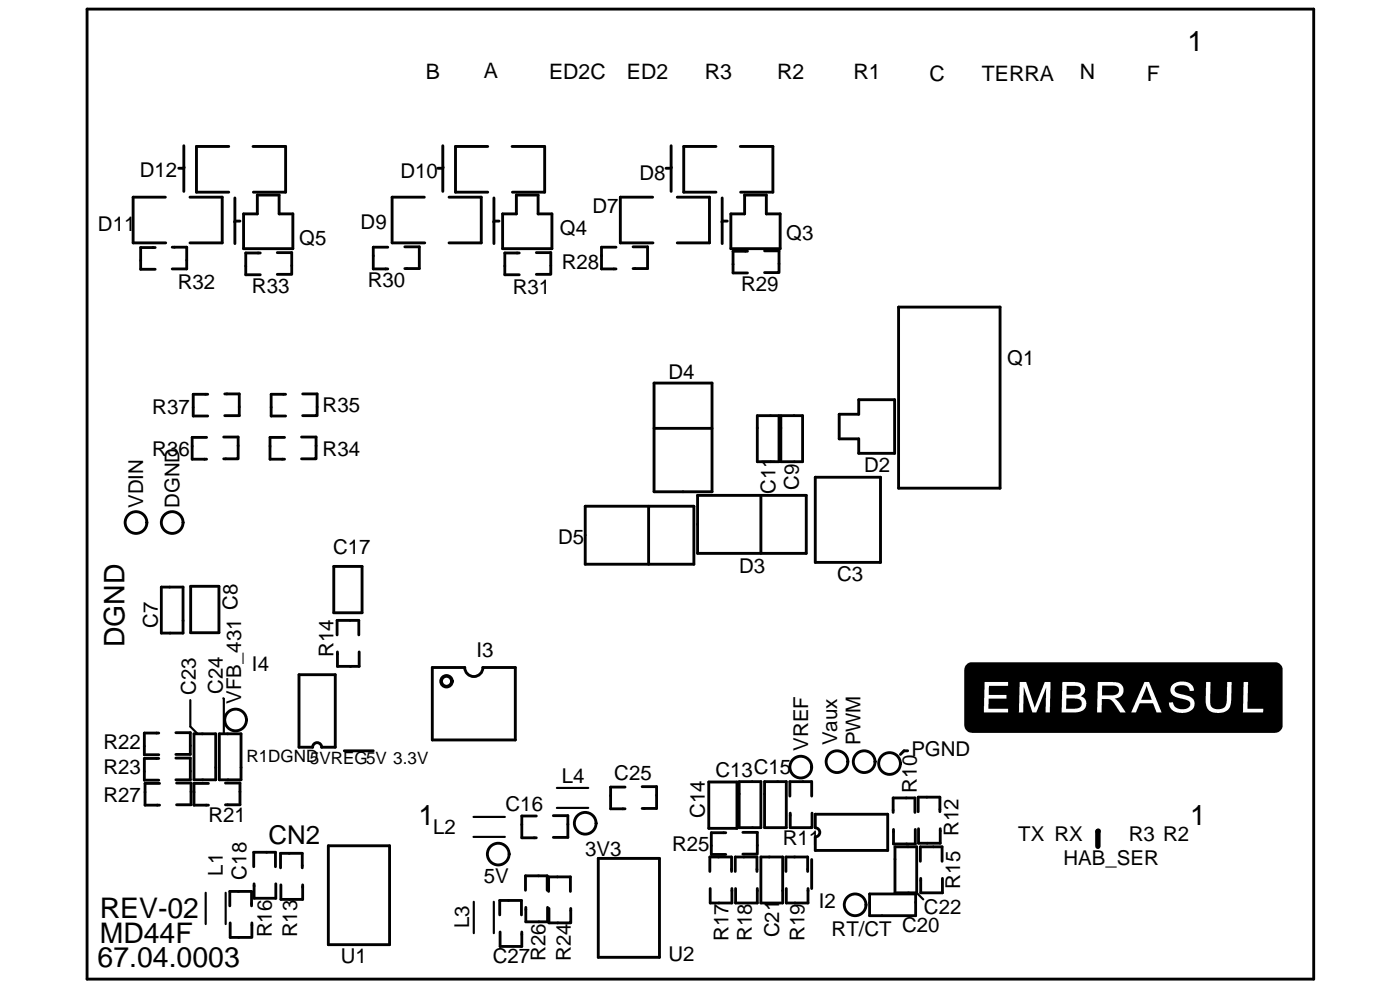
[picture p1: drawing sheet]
<svg xmlns="http://www.w3.org/2000/svg" width="420mm" height="297mm" viewBox="0 0 420 297" stroke-linecap="round" stroke-linejoin="round" font-family="sans-serif">
<g fill="#000">
<path d="M289.9 199.6l.5-.5 .8-.4h91.9l.9 .4 .9 1.3v17.7l-.9 1.4-1.3 .4-91.5-.1-.7-.2-.7-.7-.4-1.2v-16.8zM351.9 205.5l-.7 1.1v.8l.5 .9 1.1 .8 4 1.2 .4 .5v.8l-1 1-2 .2-1.4-.6-.6-.8-.2-.7-1.2 .1 .2 1.2 .5 .8 1.3 .8 1.7 .3 2-.2 1.2-.7 .8-1.3v-1.1l-.3-.8-1.2-.9-3.2-.7-1-.6a1.16 1.16 0 0 1 .7-1.8l.7-.2 1.7 .1 .8 .5 .4 1.2 1.2-.2v-.7l-.5-.8-1.4-1-2.4-.2-1.5 .5zM306 204.7l-.2 9.1 1.3-.2 .1-7.4 2.6 7.6 1.3-.1 2.9-7.4-.2 7.5h1.3l.2-9.2-1.8 .1-2.9 7.6-2.6-7.6zM362 204.6l-.2 6.2 .6 1.9 .7 .7 1.5 .5h1.9l1.7-.6 .8-.8 .4-1.2 .2-6.6-1.3-.1-.1 5.8-.5 1.6-1 .7-1.7 .1-1.1-.4-.5-.6-.2-.9 .1-6.2zM373.3 204.6l-.3 9.2h6.1v-1.1h-4.7l.2-8zM343.5 204.6l-4 9.2 1.5-.1 1.1-2.7h3.9l1 2.7 1.6 .1-3.7-9.1zM329.5 204.6l-.2 9.2h1.3l.1-4.1h2l.8 .3 .9 .9 1.8 2.9h1.7l-2-3-.8-.9-.6-.2 1.5-.5 .9-.9 .3-1.7-.6-1.1-.6-.5-1.1-.3zM318.9 204.6l-.3 9.2h4.5l2-.7 .7-.8 .2-1-.3-1.5-.6-.6-.8-.3 1-.7 .3-.7v-1.1l-.3-.7-.7-.7-1.2-.3zM295.5 204.7l-.2 9.1h7.2v-1.1h-5.9l.1-3.1h5.4v-1.1h-5.4l.1-2.7h5.7v-1.2z" fill-rule="evenodd"/>
<path d="M320.1 209.5l3.2 .1 .9 .3 .2 .3a1.38 1.38 0 0 1 .1 1.6l-.4 .5-.9 .3-3.3 .1z" fill-rule="evenodd"/>
<path d="M320.1 205.8l3.7 .2 .5 .5v1.2l-.8 .6-3.4 .1z" fill-rule="evenodd"/>
<path d="M330.8 205.7l4.2 .1 .8 .8-.1 1.2-.5 .5-1.1 .3h-3.4z" fill-rule="evenodd"/>
<path d="M344.1 205.8l1.5 4.2h-3.1z" fill-rule="evenodd"/>
</g>
<g fill="none" stroke="#000" stroke-width=".85">
<path d="M46.6 74.3h-4.4v6.5h4.4M51.7 74.2h4.3v6.5h-4.3M78.1 75.9h-4.3v6.5h4.3M83.2 75.8h4.4v6.5h-4.4M116.4 74.2h-4.4v6.5h4.4M121.5 74.1h4.3v6.5h-4.3M155.8 75.9h-4.3v6.5h4.3M161 75.8h4.3v6.5h-4.3M184.9 74.2h-4.4v6.5h4.4M190 74.1h4.3v6.5h-4.3M224.3 75.4h-4.3v6.5h4.3M229.5 75.3h4.3v3.9v2.6h-4.3"/>
<path d="M62.3 118.3h-4.3v6.5h4.3M67.4 118.2h4.4v6.5h-4.4M85.7 118.3h-4.3v6.5h4.3M90.8 118.2h4.4v3.9v2.6h-4.4M62 131.2h-4.3v6.6h4.3M67.1 131.1h4.4v6.6h-4.4M85.4 131.2h-4.4v6.6h4.4M90.5 131.1h4.4v6.6h-4.4M227.3 124.7h6.5v13.8h-6.5zM234.3 124.7h6.6v13.8h-6.6zM48.4 176.1h6.5v13.8h-6.5zM101.2 190.5v-4.4h6.5v4.4"/>
<path d="M101.3 195.6v4.3h6.5v-4.3M47.7 219.9h-4.4v6.6h4.4M52.8 219.8h4.3v6.6h-4.3M47.7 227.6h-4.4v6.5h4.4M47.9 235.1h-4.4v6.5h4.4M52.8 227.5h4.3v6.5h-4.3M53 234.9l4.3 .1v6.5h-4.3M58.2 220.2h6.5v13.8h-6.5zM62.6 235.1h-4.4v6.5h4.4M65.8 220.2h6.5v13.8h-6.5zM67.7 235h4.3v6.5h-4.3M187.6 236.2h-4.4v6.5h4.4"/>
<path d="M192.7 236h4.4v6.6h-4.4M221.8 234.5h6.6v13.8h-6.6zM229.5 234.5h6.5v13.8h-6.5zM237.1 238.9v-4.4h6.5v4.4M161 244.8h-4.4v6.6h4.4M166.1 244.7h4.3v6.5h-4.3M217.8 249.9h-4.3v6.5h4.3M222.9 249.7h4.4v3.9v2.7h-4.4M228.4 257.1h6.5v13.8h-6.5zM237.2 244v4.3h6.5v-4.3M268 243.8v-4.4h6.6v4.4M268.1 248.9v4.3h6.6v-4.3"/>
<path d="M268.6 254.1h6.5v13.8h-6.5zM275.6 243.5v-4.3h6.5v4.3M276.2 258.4v-4.3h6.5v4.3M282.2 248.6v4.4h-6.5v-4.4M69 271.8v-4.3h6.5v4.3M75.6 276.9v4.4h-6.5v-4.4M82.7 260.1v-4.4h-6.6v4.4M82.8 265.2v4.3h-6.5v-4.3M84.2 260.4v-4.4h6.5v4.4M90.8 265.5v4.4h-6.5v-4.4M150 274.5v-4.3h6.5v4.3M156.6 279.6v4.4h-6.5v-4.4"/>
<path d="M157.7 267.1v-4.3h6.5v4.3M164.3 272.2v4.4h-6.5v-4.4M171.2 267.5v-4.4h-6.6v4.4M171.3 272.6v4.3h-6.5v-4.3M213 261.5v-4.4h6.6v4.4M213.1 266.6v4.3h6.6v-4.3M220.7 261.5v-4.4h6.5v4.4M220.8 266.6v4.3h6.5v-4.3M235.9 261.5v-4.4h6.5v4.4M236 266.6v4.3h6.5v-4.3M261 268.2h13.8v6.5h-13.8zM276.3 263.5v4.4h6.5v-4.4"/>
</g>
<path d="M57.1 210.1v7.9l2.2 2.2M67 209.5l.2 10.7M167.1 236.4h9.4M142.1 251.1h9.4M142.1 245.1h9.4M167.1 242.4h9.4M61.7 267.9v9.4M67.7 267.9v9.4M142.2 270.6v9.4M148.2 270.6v9.4M275.1 267.9l2 2" fill="none" stroke="#000" stroke-width=".65"/>
<g fill="none" stroke="#000" stroke-width=".86">
<path d="M26.1 2.7h368.2v291.1h-368.2zM49.6 59.2h-9.6v13.7h9.7M55.2 43.7v13.7M55.3 50.2l-.2 .3h-1.5M57 59.2h9.7v13.7h-9.7M68.7 43.9h-9.7v13.8h9.7M70.5 59.4v13.7M75.9 43.9h9.8v13.8h-9.7M77.2 58.5h6.6v5.7h4.1v10.4h-14.8v-10.4h4.1zM127.3 59.2h-9.6v13.7h9.8M132.9 43.7v13.7M133 50.2l-.2 .3h-1.4"/>
<path d="M134.8 59.2h9.6v13.7h-9.6M146.4 43.9h-9.7v13.8h9.7M148.2 59.4v13.7M153.7 43.9h9.8v13.8h-9.7M155 58.5h6.5v5.7h4.1v10.4h-14.8v-10.4h4.2zM195.9 59.2h-9.7v13.7h9.8M201.4 43.7v13.7M201.5 50.2l-.2 .3h-1.4M203.3 59.2h9.6v13.7h-9.6M214.9 43.9h-9.7v13.8h9.7M216.7 59.4v13.7M222.2 43.9h9.8v13.8h-9.7"/>
<path d="M223.5 58.5h6.5v5.7h4.1v10.4h-14.8v-10.4h4.2zM72 66.3h-1.4l-.2 .3M149.8 66.3h-1.5l-.2 .3M218.3 66.3h-1.5l-.2 .3M269.7 92.1h30.4v54.4h-30.4zM196.3 114.9h17.4v32.7h-17.4zM196.3 128.5h17.4M251.9 124.3h5.8v-4.4h10.8v16.1h-10.8v-4.3h-5.8zM175.6 151.9h32.6v17.4h-32.6zM194.7 151.9v17.4M209.3 148.6h32.7v17.4h-32.7zM228.4 148.6v17.4"/>
<path d="M244.7 143.2h19.6v25.5h-19.6zM57.2 175.9h8.5v13.9h-8.5zM100.2 169.9h8.5v14h-8.5zM89.7 202.4h10.9v21.8h-4.1a1.35 1.35 0 0 0-1.3-1.4 1.35 1.35 0 0 0-1.4 1.4h-4.1zM129.7 200.3h9.8a2.72 2.72 0 0 0 2.7 2.7 2.72 2.72 0 0 0 2.7-2.7h9.8v21.7h-25zM103.3 225.3h8.7M212.7 234.6h8.5v13.9h-8.5zM272.4 225.3h-1.1l-1.1 1.1M98.5 253.8h18.4v29.6h-18.4zM179.5 257.6h18.4v29.6h-18.4zM243.6 257.9v8.7M244.7 244.3h21.7v10.9h-21.7v-4.1a1.37 1.37 0 0 0 1.3-1.4 1.37 1.37 0 0 0-1.3-1.3z"/>
<circle cx="40.8" cy="156.8" r="3.3"/>
<circle cx="51.7" cy="156.8" r="3.3"/>
<circle cx="70.7" cy="216" r="3.3"/>
<circle cx="240.3" cy="230.2" r="3.3"/>
<circle cx="251.2" cy="228.5" r="3.3"/>
<circle cx="259.3" cy="228.5" r="3.3"/>
<circle cx="267" cy="229.1" r="3.3"/>
<circle cx="149.5" cy="256.3" r="3.3"/>
<circle cx="175.6" cy="247" r="3.3"/>
<circle cx="256.6" cy="271.5" r="3.3"/>
</g>
<path d="M329.6 249.4l-.1 4.5" fill="none" stroke="#000" stroke-width="1.6"/>
<circle cx="134" cy="204.4" r="1.62" fill="none" stroke="#000" stroke-width="1.1"/>
<g font-size="8.5">
<text x="356.4" y="15.2">1</text>
<text x="37.3" y="194.3" transform="rotate(-90 37.3 194.3)">DGND</text>
<text x="125.6" y="247.6">1</text>
<text x="357.2" y="247.6">1</text>
<text x="29.9" y="275.3">REV-02</text>
<text x="29.9" y="282.9">MD44F</text>
<text x="29.3" y="290.1">67.04.0003</text>
</g>
<text font-size="7.8" x="80.6" y="253.2">CN2</text>
<g font-size="6.4">
<text x="127.8" y="23.6">B</text>
<text x="145.2" y="23.3">A</text>
<text x="164.8" y="23.6">ED2C</text>
<text x="188.1" y="23.6">ED2</text>
<text x="211.5" y="23.6">R3</text>
<text x="233.3" y="23.6">R2</text>
<text x="256.1" y="23.6">R1</text>
<text x="324" y="23.6">N</text>
<text x="278.9" y="24.2">C</text>
<text x="294.7" y="24.2">TERRA</text>
<text x="344.2" y="24.2">F</text>
</g>
<g font-size="6.1">
<text x="41.9" y="53">D12</text>
<text x="120.2" y="53.5">D10</text>
<text x="191.9" y="54.1">D8</text>
<text x="177.8" y="63.9">D7</text>
<text x="29.4" y="69.3">D11</text>
<text x="108.2" y="68.7">D9</text>
<text x="168" y="70.4">Q4</text>
<text x="89.8" y="73.6">Q5</text>
<text x="236" y="72">Q3</text>
<text x="168.6" y="80.7">R28</text>
<text x="53.3" y="86.7">R32</text>
<text x="75.6" y="87.8">R33</text>
<text x="110.4" y="86.1">R30</text>
<text x="153.9" y="88.3">R31</text>
<text x="222.4" y="87.2">R29</text>
<text x="200.6" y="113.9">D4</text>
<text x="302.3" y="109.5">Q1</text>
<text x="45.7" y="124.2">R37</text>
<text x="96.8" y="123.6">R35</text>
<text x="45.7" y="136.7">R36</text>
<text x="96.8" y="136.7">R34</text>
<text x="259.4" y="141.6">D2</text>
<text x="232.7" y="148.1" transform="rotate(-90 232.7 148.1)">C11</text>
<text x="239.8" y="147" transform="rotate(-90 239.8 147)">C9</text>
<text x="43" y="152.4" transform="rotate(-90 43 152.4)">VDIN</text>
<text x="53.9" y="152.4" transform="rotate(-90 53.9 152.4)">DGND</text>
<text x="100" y="166.1">C17</text>
<text x="167.5" y="163.3">D5</text>
<text x="221.9" y="172">D3</text>
<text x="251.2" y="174.2">C3</text>
<text x="47.3" y="188.3" transform="rotate(-90 47.3 188.3)">C7</text>
<text x="100.1" y="197" transform="rotate(-90 100.1 197)">R14</text>
<text x="143" y="197">I3</text>
<text x="75.6" y="201.4">I4</text>
<text x="58.8" y="208.4" transform="rotate(-90 58.8 208.4)">C23</text>
<text x="66.9" y="208.2" transform="rotate(-90 66.9 208.2)">C24</text>
<text x="72.4" y="211.2" transform="rotate(-90 72.4 211.2)">VFB_431 C8</text>
<text x="31" y="224.7">R22</text>
<text x="242.5" y="225.3" transform="rotate(-90 242.5 225.3)">VREF</text>
<text x="251.2" y="223.6" transform="rotate(-90 251.2 223.6)">Vaux</text>
<text x="258.3" y="223.6" transform="rotate(-90 258.3 223.6)">PWM</text>
<text x="273.5" y="226.9">PGND</text>
<text x="31" y="232.3">R23</text>
<text x="184.4" y="234">C25</text>
<text x="214.7" y="233">C13C15</text>
<text x="168.6" y="235.1">L4</text>
<text x="275.1" y="237.8" transform="rotate(-90 275.1 237.8)">R10</text>
<text x="31" y="240.5">R27</text>
<text x="151.7" y="243.2">C16</text>
<text x="211.5" y="245.4" transform="rotate(-90 211.5 245.4)">C14</text>
<text x="62.6" y="246.5">R21</text>
<text x="130" y="250.3">L2</text>
<text x="287.6" y="250.8" transform="rotate(-90 287.6 250.8)">R12</text>
<text x="175.7" y="256.8">3V3</text>
<text x="201.7" y="255.2">R25</text>
<text x="234.9" y="253.6">R11</text>
<text x="305.6" y="252.5">TX RX</text>
<text x="338.7" y="252.5">R3 R2</text>
<text x="66.9" y="262.8" transform="rotate(-90 66.9 262.8)">L1</text>
<text x="74" y="263.9" transform="rotate(-90 74 263.9)">C18</text>
<text x="319.2" y="259.5">HAB_SER</text>
<text x="145.2" y="265">5V</text>
<text x="288.2" y="266.6" transform="rotate(-90 288.2 266.6)">R15</text>
<text x="245.8" y="272.6">I2</text>
<text x="277.3" y="274.2">C22</text>
<text x="81.6" y="281.3" transform="rotate(-90 81.6 281.3)">R16</text>
<text x="89.2" y="281.3" transform="rotate(-90 89.2 281.3)">R13</text>
<text x="140.9" y="278.6" transform="rotate(-90 140.9 278.6)">L3</text>
<text x="233.8" y="281.3" transform="rotate(-90 233.8 281.3)">C21</text>
<text x="249.6" y="280.7">RT/CT C20</text>
<text x="218.6" y="282.4" transform="rotate(-90 218.6 282.4)">R17</text>
<text x="225.7" y="282.4" transform="rotate(-90 225.7 282.4)">R18</text>
<text x="241.4" y="282.4" transform="rotate(-90 241.4 282.4)">R19</text>
<text x="102.2" y="288.9">U1</text>
<text x="147.9" y="288.9">C27</text>
<text x="163.7" y="288.3" transform="rotate(-90 163.7 288.3)">R26</text>
<text x="171.3" y="288.3" transform="rotate(-90 171.3 288.3)">R24</text>
<text x="200.6" y="288.3">U2</text>
</g>
<g font-size="5.1">
<text x="74" y="228.6">R1DGND</text>
<text x="93" y="229.1">5VREG5V 3.3V</text>
</g>
</svg>
